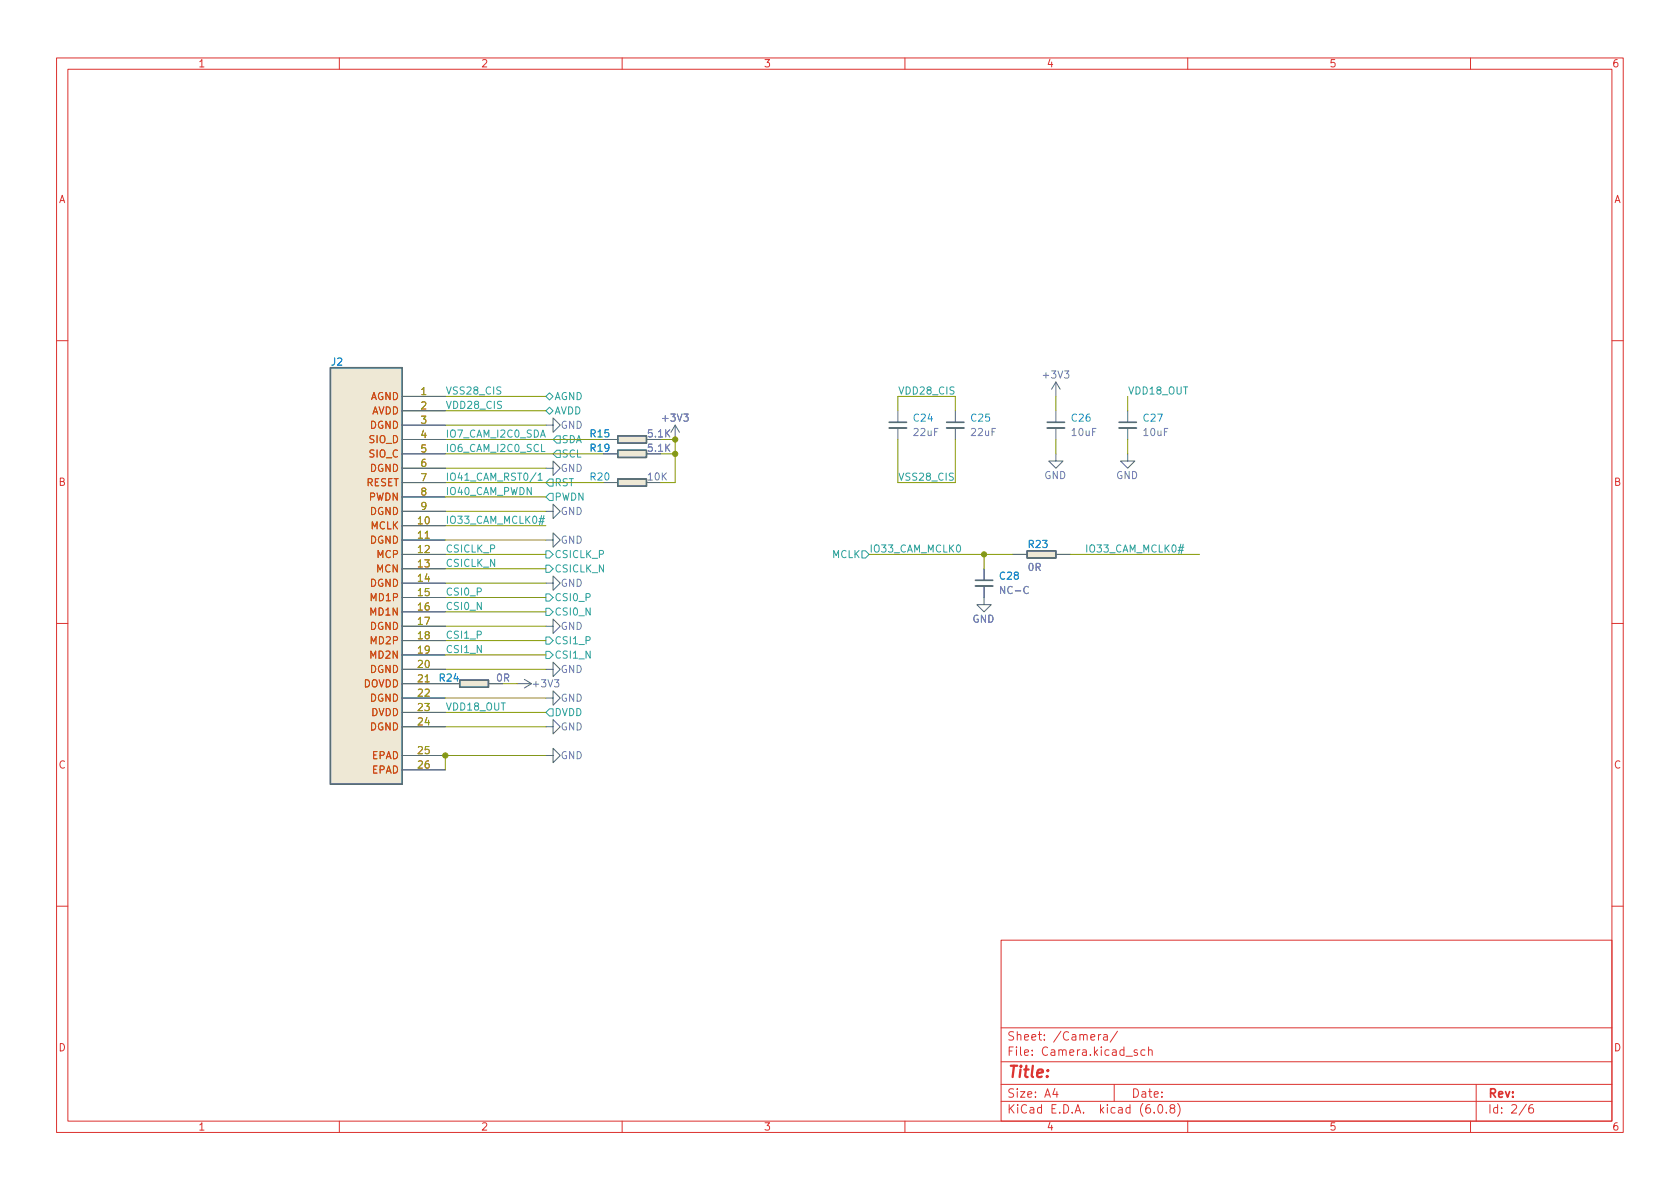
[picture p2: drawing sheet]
<svg xmlns="http://www.w3.org/2000/svg" width="297mm" height="210mm" viewBox="0 0 297 210" stroke-linecap="round" stroke-linejoin="round" font-family="sans-serif">
<g fill="none" stroke="#dc322f" stroke-width=".18">
<path d="M10 10.2h277v190.1h-277zM12 12.2h273v186.1h-273zM60 10.2v2M110 10.2v2M160 10.2v2M210 10.2v2M260 10.2v2M10 60.2h2M285 60.2h2M10 110.2h2M285 110.2h2M10 160.2h2"/>
<path d="M177 166.3h108v32h-108zM285 160.2h2M60 198.3v2M110 198.3v2M160 198.3v2M177 194.8h108M177 191.8h108M177 187.8h108M177 181.8h108M186.5 192.5l-.4 1h1M186.9 193v1M194.2 182.9v1"/>
<path d="M194.6 182.9l-.2 .1-.2 .2M195.1 183h.6l.1 .9M195.8 183.3l-.5 .1a.29 .29 0 0 0-.2 .2 .29 .29 0 0 0 .2 .3h.5M197 191.8v3M197.6 182.4l-1.3 1.9M201.1 185.7l-.4-.1-.2 .2 .1 .3 .5 .1v.4h-.6M202.4 185.7l-.4-.1-.3 .3v.4l.2 .3h.5M203.1 185.8l.2-.2 .3 .1 .1 .9M203.1 185.1v1.5M204.1 196.7v.1M204.9 195.4l.2-.1a.81 .81 0 0 1 .6 .7 .81 .81 0 0 1-.3 .8h-.2a.81 .81 0 0 1-.6-.6 .81 .81 0 0 1 .3-.8zM206.2 196.7v.1"/>
<path d="M207.1 196l-.2-.3v-.2l.2-.2 .5 .1 .1 .2-.1 .2-.6 .2-.1 .3v.4l.2 .1h.5l.1-.3-.1-.4-.2-.1M208.2 195.1a1.72 1.72 0 0 1 0 2.3M210 198.3v2M260 198.3v2M261 191.8v6.5M269.9 195.3l-1.3 1.9M271 195.3a.6 .6 0 0 0-.7 .7v.5l.1 .3h.5l.2-.1 .1-.5-.2-.2-.4-.1-.3 .3"/>
</g>
<g fill="none" stroke="#586e75" stroke-width=".18">
<path d="M71.1 77.7h7.6M71.1 70.1h7.6M71.1 72.6h7.6M71.1 75.2h7.6M96.5 75.2h1.3v-1.3l1.3 1.3-1.3 1.2v-1.2M106.7 77.7h2.5M119.4 75.2l-.8 1.2M119.4 75.2v2.5M119.4 75.2l.7 1.2M158.7 72.6v2.1M158.7 75.7v2M168.9 72.6v2.1"/>
<path d="M168.9 75.7v2M186.7 67.6l-.8 1.2M186.7 67.6v2.5M186.7 72.6v2.1M186.7 75.7v2M186.7 67.6l.8 1.2M199.4 72.6v2.1M199.4 75.7v2M71.1 85.3h7.6M71.1 93h7.6M71.1 95.5h7.6M71.1 98h7.6"/>
<path d="M71.1 80.3h7.6M71.1 82.8h7.6M71.1 87.9h7.6M71.1 90.4h7.6M96.5 82.8h1.3v-1.3l1.3 1.3-1.3 1.3v-1.3M96.5 95.5h1.3v-1.3l1.3 1.3-1.3 1.3v-1.3M96.5 90.4h1.3v-1.3l1.3 1.3-1.3 1.3v-1.3M106.7 85.3h2.5M106.7 80.3h2.5M179.1 98h2.5M186.7 80.3v1.2h1.3l-1.3 1.3-1.3-1.3h1.3M186.7 98h2.5"/>
<path d="M199.4 80.3v1.2h1.3l-1.3 1.3-1.3-1.3h1.3M71.1 100.6h7.6M71.1 103.1h7.6M71.1 105.7h7.6M71.1 108.2h7.6M71.1 110.7h7.6M71.1 113.3h7.6M71.1 115.8h7.6M71.1 118.4h7.6M96.5 103.1h1.3v-1.3l1.3 1.3-1.3 1.3v-1.3M96.5 110.7h1.3v-1.2l1.3 1.2-1.3 1.3v-1.3M96.5 118.4h1.3v-1.3l1.3 1.3-1.3 1.2v-1.2"/>
<path d="M174 103.6v3.3h1.3l-1.3 1.3-1.3-1.3h1.3M174 100.6v2M71.1 120.9h7.6M71.1 123.4h7.6M71.1 126h7.6M71.1 128.5h7.6M71.1 133.6h7.6M71.1 136.1h7.6M86.4 120.9h2.5M91.4 120.9h2.6M92.7 120.1l1.3 .8M94 120.9l-1.3 .8"/>
<path d="M96.5 133.6h1.3v-1.3l1.3 1.3-1.3 1.3v-1.3M96.5 128.5h1.3v-1.3l1.3 1.3-1.3 1.3v-1.3M96.5 123.4h1.3v-1.2l1.3 1.2-1.3 1.3v-1.3"/>
</g>
<g fill="#eee8d5" stroke="#eee8d5" stroke-width=".18">
<path d="M109.2 84.7h5.1v1.3h-5.1z"/>
<path d="M109.2 77.1h5.1v1.3h-5.1z"/>
<path d="M58.4 65h12.7v73.7h-12.7z"/>
<path d="M81.3 120.3h5.1v1.2h-5.1z"/>
<path d="M181.6 97.4h5.1v1.3h-5.1z"/>
<path d="M109.2 79.6h5.1v1.3h-5.1z"/>
</g>
<path d="M58.4 65h12.7v73.7h-12.7zM109.2 77.1h5.1v1.3h-5.1zM109.2 79.6h5.1v1.3h-5.1zM109.2 84.7h5.1v1.3h-5.1zM181.6 97.4h5.1v1.3h-5.1zM81.3 120.3h5.1v1.2h-5.1z" fill="none" stroke="#586e75" stroke-width=".25"/>
<path d="M157.2 75.7h3.1M167.4 75.7h3M185.2 75.7h3M197.9 75.7h3M172.5 103.6h3" fill="none" stroke="#586e75" stroke-width=".33"/>
<path d="M157.2 74.7h3.1M167.4 74.7h3M185.2 74.7h3M197.9 74.7h3M172.5 102.6h3" fill="none" stroke="#586e75" stroke-width=".3"/>
<g fill="none" stroke="#2aa198" stroke-width=".18">
<path d="M95.7 78.6v1.2h.7M96.5 72.6l.7-.6 .6 .6-.6 .7zM96.5 70.1l.7-.6 .6 .6-.6 .6zM98.4 77.1h.7v1.3h-.7l-.6-.7zM94.8 83.6l-1.1 1.6M95.1 84l.4-.3v1.2M95.1 84.9h.8M95.3 92.2h.9M95.4 91.7h.9M96.2 91.2l-.4 1.6M96.5 99.9h.7l.6 .7-.6 .6h-.7zM96.5 97.4h.7l.6 .6-.6 .7h-.7z"/>
<path d="M97.2 87.2h.6v1.3h-.6l-.7-.6zM97.2 84.7h.6v1.3h-.6l-.7-.7zM97.8 80.3l.6-.7h.7v1.3h-.7zM152.4 97.4h.6l.7 .6-.7 .7h-.6zM208.3 97.3h.9M208.4 96.8h.9M209.2 96.2l-.4 1.7M96.5 105h.7l.6 .7-.6 .6h-.7zM96.5 115.2h.7l.6 .6-.6 .7h-.7zM96.5 112.6h.7l.6 .7-.6 .6h-.7zM96.5 107.6h.7l.6 .6-.6 .6h-.7zM97.2 125.3h.6v1.3h-.6l-.7-.6z"/>
</g>
<g fill="none" stroke="#859900" stroke-width=".18">
<path d="M78.7 75.2h17.8M78.7 70.1h17.8M78.7 72.6h17.8M78.7 77.7h28M116.8 77.7h2.6v7.6h-2.6M158.7 72.6v-2.5h10.2v2.5M158.7 77.7v7.6h10.2v-7.6M186.7 70.1v2.5M186.7 77.7v2.6M199.4 70.1v2.5M199.4 77.7v2.6M78.7 87.9h17.8"/>
<path d="M78.7 90.4h17.8M78.7 82.8h17.8M78.7 98h17.8M78.7 85.3h28M78.7 95.5h17.8M78.7 93h17.8M78.7 80.3h28M116.8 80.3h2.6M153.7 98h25.4M174 98v2.6M189.2 98h22.9M78.7 103.1h17.8"/>
<path d="M78.7 105.7h17.8M78.7 100.6h17.8M78.7 108.2h17.8M78.7 118.4h17.8M78.7 110.7h17.8M78.7 115.8h17.8M78.7 113.3h17.8M78.7 123.4h17.8M78.7 128.5h17.8M78.7 126h17.8M88.9 120.9h2.5M96.5 133.6h-17.8v2.5"/>
</g>
<g fill="#859900" stroke="#859900" stroke-width=".18">
<circle cx="78.7" cy="133.6" r=".46"/>
<circle cx="119.4" cy="77.7" r=".46"/>
<circle cx="119.4" cy="80.3" r=".46"/>
<circle cx="174" cy="98" r=".46"/>
</g>
<text font-size="2.8" fill="#dc322f" x="178" y="190.6">Title:</text>
<g font-size="2.1" fill="#dc322f">
<text x="178" y="184">Sheet: /Camera/</text>
<text x="178" y="186.7">File: Camera.kicad_sch</text>
<text x="178" y="196.9">KiCad E.D.A. kicad (6.0.8)</text>
<text x="178" y="194.1">Size: A4</text>
<text x="200" y="194.1">Date:</text>
<text x="263" y="194.1">Rev:</text>
<text x="263" y="196.9">Id: 2/6</text>
</g>
<g font-size="1.8" fill="#dc322f">
<text x="35" y="11.9">1</text>
<text x="85" y="11.9">2</text>
<text x="135" y="11.9">3</text>
<text x="185" y="11.9">4</text>
<text x="235" y="11.9">5</text>
<text x="285" y="11.9">6</text>
<text x="10.3" y="35.9">A</text>
<text x="285.3" y="35.9">A</text>
<text x="10.3" y="85.9">B</text>
<text x="285.3" y="85.9">B</text>
<text x="10.3" y="135.9">C</text>
<text x="285.3" y="135.9">C</text>
<text x="10.3" y="185.9">D</text>
<text x="285.3" y="185.9">D</text>
<text x="35" y="199.9">1</text>
<text x="85" y="199.9">2</text>
<text x="135" y="199.9">3</text>
<text x="185" y="199.9">4</text>
<text x="235" y="199.9">5</text>
<text x="285" y="199.9">6</text>
</g>
<g font-size="1.8" fill="#268bd2">
<text x="58.6" y="64.6">J2</text>
<text x="104.4" y="77.3">R15</text>
<text x="161.6" y="74.5">C24</text>
<text x="171.8" y="74.5">C25</text>
<text x="189.5" y="74.5">C26</text>
<text x="202.2" y="74.5">C27</text>
<text x="104.4" y="79.9">R19</text>
<text x="104.4" y="85">R20</text>
<text x="181.9" y="96.9">R23</text>
<text x="176.8" y="102.5">C28</text>
</g>
<g font-size="1.8" fill="#cb4b16">
<text x="65.4" y="70.7">AGND</text>
<text x="65.4" y="75.8">DGND</text>
<text x="65.6" y="73.3">AVDD</text>
<text x="65.3" y="78.4">SIO_D</text>
<text x="65.3" y="80.9">SIO_C</text>
<text x="65.4" y="83.4">DGND</text>
<text x="64.7" y="86">RESET</text>
<text x="65.2" y="88.5">PWDN</text>
<text x="65.4" y="91.1">DGND</text>
<text x="65.5" y="93.6">MCLK</text>
<text x="65.4" y="96.1">DGND</text>
<text x="66.6" y="101.2">MCN</text>
<text x="66.7" y="98.7">MCP</text>
<text x="65.4" y="103.8">DGND</text>
<text x="65.7" y="106.3">MD1P</text>
<text x="65.4" y="111.4">DGND</text>
<text x="65.6" y="108.8">MD1N</text>
<text x="65.7" y="113.9">MD2P</text>
<text x="65.4" y="119">DGND</text>
<text x="65.6" y="116.5">MD2N</text>
<text x="64.2" y="121.5">DOVDD</text>
<text x="65.4" y="124.1">DGND</text>
<text x="65.4" y="129.2">DGND</text>
<text x="65.6" y="126.6">DVDD</text>
<text x="65.7" y="134.2">EPAD</text>
<text x="65.7" y="136.8">EPAD</text>
</g>
<g font-size="1.8" fill="#b58900">
<text x="74.4" y="69.8">1</text>
<text x="74.4" y="72.4">2</text>
<text x="74.4" y="74.9">3</text>
<text x="74.4" y="77.5">4</text>
<text x="74.4" y="80">5</text>
<text x="74.4" y="82.5">6</text>
<text x="74.4" y="85.1">7</text>
<text x="74.4" y="87.6">8</text>
<text x="73.9" y="92.7">10</text>
<text x="73.9" y="95.2">11</text>
<text x="74.4" y="90.2">9</text>
<text x="73.9" y="97.8">12</text>
<text x="73.9" y="100.3">13</text>
<text x="73.9" y="102.9">14</text>
<text x="73.9" y="105.4">15</text>
<text x="73.9" y="107.9">16</text>
<text x="73.9" y="110.5">17</text>
<text x="73.9" y="113">18</text>
<text x="73.9" y="115.6">19</text>
<text x="73.9" y="118.1">20</text>
<text x="73.9" y="120.6">21</text>
<text x="73.9" y="123.2">22</text>
<text x="73.9" y="125.7">23</text>
<text x="73.9" y="128.3">24</text>
<text x="73.9" y="133.3">25</text>
<text x="73.9" y="135.9">26</text>
</g>
<g font-size="1.8" fill="#2aa198">
<text x="78.7" y="69.7">VSS28_CIS</text>
<text x="98" y="70.7">AGND</text>
<text x="158.7" y="69.7">VDD28_CIS</text>
<text x="199.4" y="69.7">VDD18_OUT</text>
<text x="78.7" y="72.3">VDD28_CIS</text>
<text x="78.7" y="77.4">IO7_CAM_I2C0_SDA</text>
<text x="98" y="73.3">AVDD</text>
<text x="78.7" y="79.9">IO6_CAM_I2C0_SCL</text>
<text x="99.3" y="78.4">SDA</text>
<text x="99.3" y="80.9">SCL</text>
<text x="78.7" y="85">IO41_CAM_RST0/1</text>
<text x="78.7" y="87.5">IO40_CAM_PWDN</text>
<text x="98" y="88.5">PWDN</text>
<text x="98" y="86">RST</text>
<text x="158.7" y="85">VSS28_CIS</text>
<text x="78.7" y="92.6">IO33_CAM_MCLK0#</text>
<text x="78.7" y="100.2">CSICLK_N</text>
<text x="78.7" y="97.7">CSICLK_P</text>
<text x="98" y="101.2">CSICLK_N</text>
<text x="98" y="98.7">CSICLK_P</text>
<text x="147.1" y="98.7">MCLK</text>
<text x="153.7" y="97.7">IO33_CAM_MCLK0</text>
<text x="191.8" y="97.7">IO33_CAM_MCLK0#</text>
<text x="78.7" y="105.3">CSI0_P</text>
<text x="78.7" y="107.8">CSI0_N</text>
<text x="98" y="106.3">CSI0_P</text>
<text x="78.7" y="112.9">CSI1_P</text>
<text x="98" y="113.9">CSI1_P</text>
<text x="98" y="108.8">CSI0_N</text>
<text x="78.7" y="115.5">CSI1_N</text>
<text x="98" y="116.5">CSI1_N</text>
<text x="78.7" y="125.6">VDD18_OUT</text>
<text x="98" y="126.6">DVDD</text>
</g>
<g font-size="1.8" fill="#6c71c4">
<text x="184.6" y="66.9">+3V3</text>
<text x="99.1" y="75.8">GND</text>
<text x="117.3" y="74.5">+3V3</text>
<text x="161.6" y="77.1">22uF</text>
<text x="171.8" y="77.1">22uF</text>
<text x="189.6" y="77.1">10uF</text>
<text x="202.3" y="77.1">10uF</text>
<text x="99.1" y="83.4">GND</text>
<text x="114.6" y="85">10K</text>
<text x="184.6" y="84.7">GND</text>
<text x="197.3" y="84.7">GND</text>
<text x="99.1" y="91.1">GND</text>
<text x="99.1" y="96.1">GND</text>
<text x="181.8" y="101">0R</text>
<text x="99.1" y="103.8">GND</text>
<text x="177.1" y="105">NC-C</text>
<text x="99.1" y="111.4">GND</text>
<text x="171.9" y="110.1">GND</text>
<text x="99.1" y="119">GND</text>
<text x="87.8" y="120.5">0R</text>
<text x="94.4" y="121.5">+3V3</text>
<text x="99.1" y="124.1">GND</text>
<text x="99.1" y="129.2">GND</text>
<text x="99.1" y="134.2">GND</text>
</g>
<g font-size="1.8" fill="#586e75">
<text x="114.7" y="77.3">5.1K</text>
<text x="114.7" y="79.9">5.1K</text>
<text x="77.8" y="120.5">R24</text>
</g>
</svg>
